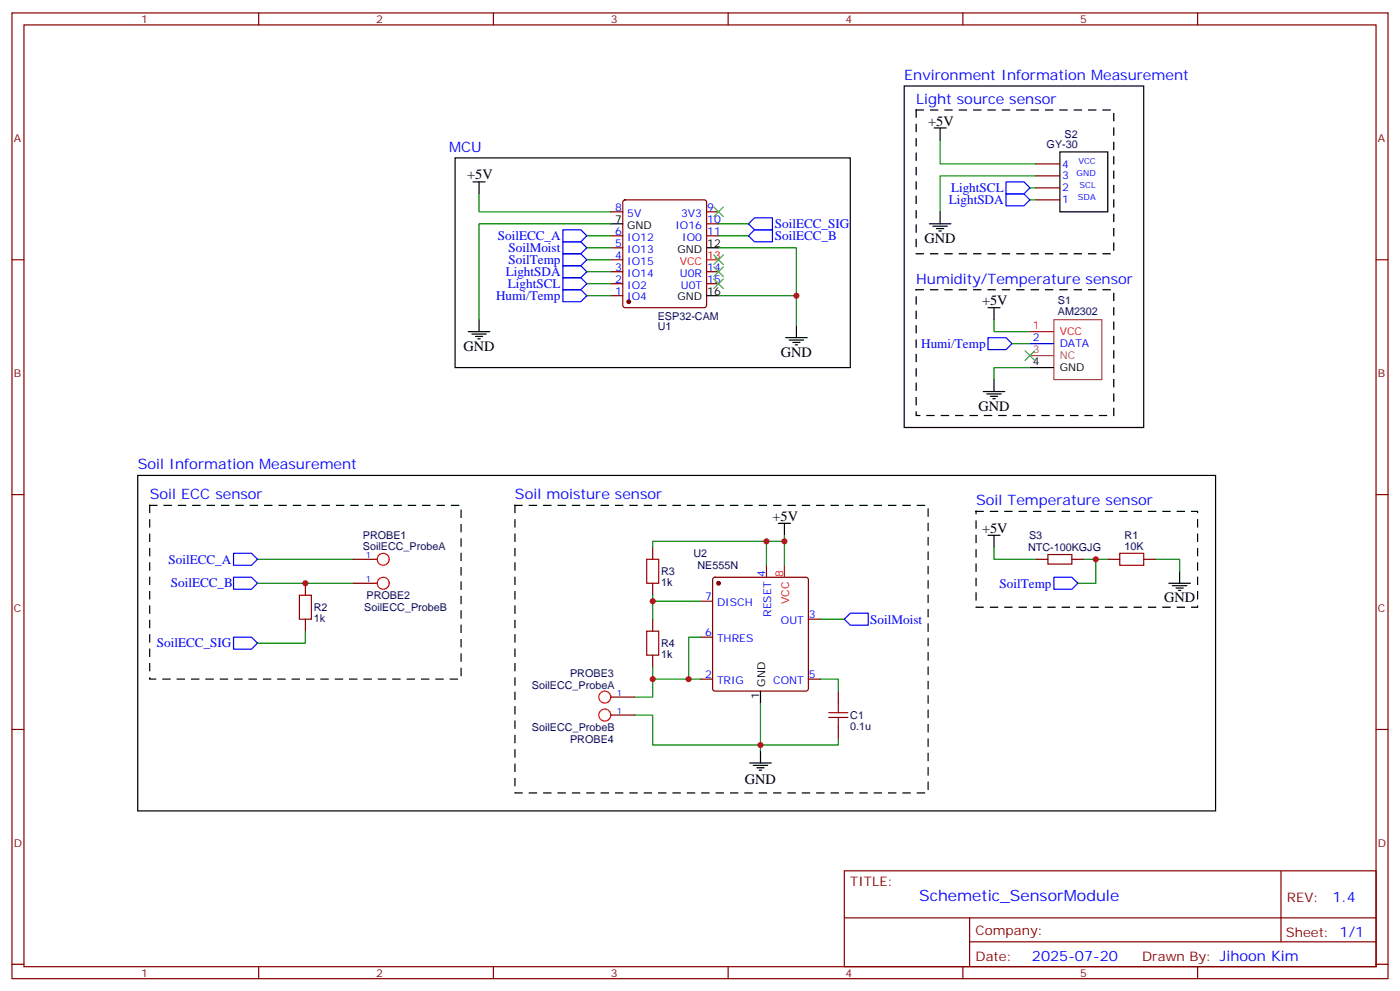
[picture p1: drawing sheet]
<svg xmlns="http://www.w3.org/2000/svg" width="412mm" height="292mm" viewBox="0 0 412 292" stroke-linecap="round" stroke-linejoin="round" font-family="sans-serif">
<g fill="none" stroke="#870000" stroke-width=".35">
<path d="M3.5 3.8h405.4v284.3h-405.4zM7.1 7.3h398.2v277.3h-398.2zM76.2 3.8v3.5M145.3 3.8v3.5M214.5 3.8v3.5M283.6 3.8v3.5M352.8 3.8v3.5M183.7 59l.4-.2h23.3l.5 .2 .2 .5v30.4l-.2 .5-.5 .2h-23.3l-.4-.2-.3-.5v-30.4zM305.2 58.8h7M305.2 55.3h7M305.2 51.8h7M305.2 48.3h7"/>
<path d="M3.5 76.5h3.6M179.9 76.5h3.5M179.9 73h3.5M179.9 69.4h3.5M179.9 62.4h3.5M208.1 69.4h3.6M208.1 62.4h3.6M208.1 65.9h3.6M405.3 76.5h3.6M179.9 87.1h3.5M179.9 83.5h3.5M179.9 80h3.5"/>
<path d="M208.1 83.5h3.6M208.1 80h3.6M3.5 145.6h3.6M405.3 145.6h3.6M90 171.7v3.6M104.1 164.7h7M104.1 171.7h7M192.3 161.1v3.6M192.3 171.7v3.6M206.4 177h3.5M210.1 170.2l.5-.2h26.8l.5 .2 .2 .5v32.1l-.2 .5-.5 .2h-26.8l-.5-.3-.2-.4v-32.1zM225.8 166.4v3.6"/>
<path d="M305.2 164.7h3.5M315.7 164.7h3.6M326.3 164.7h3.5M336.9 164.7h3.5M90 182.3v3.5M192.3 182.3v3.5M192.3 192.9v3.5M206.4 200h3.5M206.4 187.6h3.5M238.1 200h3.6M238.1 182.3h3.6M3.5 214.8h3.6"/>
<path d="M179.9 205.2h7.1M179.9 210.5h7.1M246.9 203.5v3.5M246.9 214.1v3.5M405.3 214.8h3.6M248.7 256.4h156.6v28.2h-156.6zM377.3 256.4v20.9M248.7 270.2h156.5M285.6 277.3h119.6M285.6 270.2v14.2M3.5 283.9h3.6M76.2 284.6v3.5"/>
<path d="M145.3 284.6v3.5M214.5 284.6v3.5M283.6 284.6v3.5M352.8 284.6v3.5M405.3 283.9h3.6"/>
</g>
<g fill="#870000" stroke="#870000" stroke-width=".35">
<circle cx="185.2" cy="88.8" r=".53"/>
<circle cx="211.7" cy="171.7" r=".53"/>
</g>
<g fill="none" stroke="#000" stroke-width=".35">
<path d="M266.3 25.3h70.6v100.6h-70.6zM275.2 37.7h3.5M276.9 37.7v3.5M134.1 46.5h116.4v61.7h-116.4zM139.3 53.6h3.6M141.1 53.6v3.5M312.2 44.7h14.1v17.7h-14.1zM179.9 65.9h3.5M208.1 73h3.6M273.8 65.9h6.3M274.8 66.6h4.2M275.9 67.3h2.1"/>
<path d="M276.6 68h.7M276.9 62.4v3.5M137.9 97.6h6.4M139 98.4h4.2M140.1 99.1h2.1M140.8 99.8h.7M141.1 94.1v3.5M208.1 87.1h3.6M231.4 99.4h6.4M234.6 95.9v3.5M291 90.6h3.6M292.8 90.6v3.5"/>
<path d="M232.5 100.1h4.2M233.5 100.8h2.2M234.2 101.5h.7M289.6 115.3h6.4M290.7 116h4.2M291.7 116.7h2.2M292.5 117.4h.7M292.8 111.8v3.5M303.4 108.2h6.9M40.6 140h317.5v98.8h-317.5zM229.3 154.1h3.5M231.1 154.1v3.5"/>
<path d="M291 157.6h3.6M292.8 157.6v3.5M344.3 171.7h6.4M345.4 172.4h4.2M346.4 173.1h2.1M347.1 173.8h.7M347.5 168.2v3.5M224 203.5v3.5M220.8 224.6h6.4M221.9 225.4h4.2M223 226.1h2.1M223.7 226.8h.7"/>
<path d="M224 221.1v3.5"/>
</g>
<g fill="none" stroke="#f00" stroke-width=".35">
<path d="M208.1 76.5h3.6M303.4 97.6h6.9M231.1 166.4v3.6"/>
<circle cx="112.9" cy="171.7" r="1.76"/>
<circle cx="112.9" cy="164.7" r="1.76"/>
<circle cx="178.2" cy="205.2" r="1.76"/>
<circle cx="178.2" cy="210.5" r="1.76"/>
</g>
<path d="M88.2 175.3h3.5v7h-3.5zM190.5 164.7h3.5v7h-3.5zM308.7 163.3h7v2.8h-7zM329.8 162.9h7.1v3.5h-7.1zM190.5 185.8h3.5v7.1h-3.5zM244.1 211.2h5.7M244.1 209.8h5.7M246.9 207v2.8M246.9 211.2v2.9" fill="none" stroke="#a10000" stroke-width=".35"/>
<path d="M310.4 94.1v17.7h14.2v-17.7h-14M303.4 104.7h6.9" fill="none" stroke="#a64a4a" stroke-width=".35"/>
<g fill="none" stroke="#00f" stroke-width=".35">
<path d="M296.3 57.1h5.3l1.8 1.7-1.8 1.8h-5.3zM296.3 53.6h5.3l1.8 1.7-1.8 1.8h-5.3zM165.8 74.7h5.3l1.8 1.8-1.8 1.7h-5.3zM165.8 71.2h5.3l1.8 1.8-1.8 1.7h-5.3zM165.8 67.7h5.3l1.8 1.7-1.8 1.8h-5.3zM165.8 78.2h5.3l1.8 1.8-1.8 1.8h-5.3zM220.5 65.9l1.7-1.8h5.3v3.6h-5.3zM220.5 69.4l1.7-1.7h5.3v3.5h-5.3zM165.8 85.3h5.3l1.8 1.8-1.8 1.7h-5.3zM165.8 81.8h5.3l1.8 1.7-1.8 1.8h-5.3zM291 99.4h5.3l1.8 1.8-1.8 1.7h-5.3zM303.4 101.2h6.9"/>
<path d="M68.8 170h5.3l1.7 1.7-1.7 1.8h-5.3zM68.8 162.9h5.3l1.7 1.8-1.7 1.7h-5.3zM310.4 170h5.3l1.8 1.7-1.8 1.8h-5.3zM68.8 187.6h5.3l1.7 1.8-1.7 1.7h-5.3zM248.7 182.3l1.8-1.7h5.3v3.5h-5.3z"/>
</g>
<g fill="none" stroke="#008700" stroke-width=".35">
<path d="M141.1 57.1v5.3h38.8M276.9 41.2v7.1h28.3M303.4 55.3h1.8M303.4 58.8h1.8M305.2 51.8h-28.3v10.6M172.9 76.5h7M172.9 73h7M172.9 69.4h7M179.9 65.9h-38.8v28.2M211.7 73h22.9v14.1M211.7 69.4h8.8M211.7 65.9h8.8"/>
<path d="M172.9 87.1h7M172.9 83.5h7M172.9 80h7M211.7 87.1h22.9v8.8M292.8 94.1v3.5h10.6M298.1 101.2h5.3M303.4 108.2h-10.6v3.6M225.8 159.4h-33.5v1.7M231.1 159.4h-5.3v7M231.1 157.6v8.8M75.8 164.7h28.3M75.8 171.7h28.3"/>
<path d="M192.3 175.3v7M192.3 177h14.1M292.8 161.1v3.6h12.4M319.3 164.7h7M322.8 164.7v7h-5.3M340.4 164.7h7.1v3.5M90 185.8v3.6h-14.2M192.3 196.4v3.6h14.1M192.3 200v5.2h-5.3M206.4 187.6h-3.6v12.4M241.7 200h5.2v3.5M241.7 182.3h7"/>
<path d="M187 210.5h5.3v8.9h54.6v-1.8M224 207v14.1"/>
</g>
<path d="M210.3 61l2.8 2.8M210.3 78.6l2.8 2.8M210.3 75.1l2.8 2.8M213.1 61l-2.8 2.8M213.1 78.6l-2.8 2.8M213.1 75.1l-2.8 2.8M210.3 82.1l2.8 2.8M213.1 82.1l-2.8 2.8M302 103.3l2.8 2.8M304.8 103.3l-2.8 2.8" fill="none" stroke="#3c3" stroke-width=".35"/>
<path d="M269.9 32.4h58.2v42.3h-58.2zM269.9 85.3h58.2v37h-58.2zM44.1 148.8h91.7v51.2h-91.7zM151.7 148.8h121.7v84.7h-121.7zM287.5 150.6h65.3v28.2h-65.3z" fill="none" stroke="#000" stroke-width=".35" stroke-dasharray="2.1 2.1"/>
<g fill="#c00">
<circle cx="234.6" cy="87.1" r=".88"/>
<circle cx="322.8" cy="164.7" r=".88"/>
<circle cx="90" cy="171.7" r=".88"/>
<circle cx="231.1" cy="159.4" r=".88"/>
<circle cx="225.8" cy="159.4" r=".88"/>
<circle cx="192.3" cy="177" r=".88"/>
<circle cx="202.8" cy="200" r=".88"/>
<circle cx="224" cy="219.4" r=".88"/>
<circle cx="192.3" cy="200" r=".88"/>
</g>
<text font-size="4.6" fill="#00f" x="270.8" y="265.4">Schemetic_SensorModule</text>
<g font-size="4.2" fill="#00f">
<text x="266.3" y="23.6">Environment Information Measurement</text>
<text x="269.9" y="30.6">Light source sensor</text>
<text x="132.3" y="44.7">MCU</text>
<text x="269.9" y="83.5">Humidity/Temperature sensor</text>
<text x="40.6" y="138.2">Soil Information Measurement</text>
<text x="44.1" y="147">Soil ECC sensor</text>
<text x="151.7" y="147">Soil moisture sensor</text>
<text x="287.5" y="148.8">Soil Temperature sensor</text>
<text x="392.5" y="265.7">1.4</text>
<text x="304" y="283">2025-07-20</text>
</g>
<g font-size="4.2">
<text x="273.4" y="37">+5V</text>
<text x="137.6" y="52.8">+5V</text>
<text x="272.3" y="71.5">GND</text>
<text x="289.3" y="89.9">+5V</text>
<text x="136.5" y="103.3">GND</text>
<text x="230" y="105.1">GND</text>
<text x="288.2" y="120.9">GND</text>
<text x="227.5" y="153.4">+5V</text>
<text x="289.3" y="156.9">+5V</text>
<text x="342.9" y="177.4">GND</text>
<text x="219.4" y="230.7">GND</text>
</g>
<g font-size="3.9" fill="#00f">
<text x="280.1" y="56.5">LightSCL</text>
<text x="279.5" y="60.1">LightSDA</text>
<text x="146.6" y="70.7">SoilECC_A</text>
<text x="228.2" y="67.3">SoilECC_SIG</text>
<text x="228.2" y="70.8">SoilECC_B</text>
<text x="149.8" y="74.2">SoilMoist</text>
<text x="149.8" y="77.8">SoilTemp</text>
<text x="149" y="81.2">LightSDA</text>
<text x="146.1" y="88.3">Humi/Temp</text>
<text x="149.6" y="84.7">LightSCL</text>
<text x="271.4" y="102.4">Humi/Temp</text>
<text x="49.6" y="165.9">SoilECC_A</text>
<text x="50.3" y="172.8">SoilECC_B</text>
<text x="294.4" y="173">SoilTemp</text>
<text x="256.3" y="183.7">SoilMoist</text>
<text x="46.2" y="190.6">SoilECC_SIG</text>
</g>
<g font-size="3.9" fill="#800">
<text x="250.5" y="261">TITLE:</text>
<text x="379.1" y="265.7">REV:</text>
<text x="287.4" y="275.2">Company:</text>
<text x="378.7" y="275.8">Sheet: 1/1</text>
<text x="287.4" y="282.9">Date:</text>
<text x="336.4" y="282.9">Drawn By: Jihoon Kim</text>
</g>
<g font-size="3.2" fill="#800">
<text x="41.6" y="6.8">1</text>
<text x="110.8" y="6.8">2</text>
<text x="179.9" y="6.8">3</text>
<text x="249.1" y="6.8">4</text>
<text x="318.2" y="6.8">5</text>
<text x="4.1" y="41.9">A</text>
<text x="405.9" y="41.9">A</text>
<text x="4.1" y="111.1">B</text>
<text x="405.9" y="111.1">B</text>
<text x="4.1" y="180.2">C</text>
<text x="405.9" y="180.2">C</text>
<text x="4.1" y="249.3">D</text>
<text x="405.9" y="249.3">D</text>
<text x="41.6" y="287.6">1</text>
<text x="110.8" y="287.6">2</text>
<text x="179.9" y="287.6">3</text>
<text x="249.1" y="287.6">4</text>
<text x="318.2" y="287.6">5</text>
</g>
<g font-size="3.2" fill="#000080">
<text x="313.6" y="40.5">S2</text>
<text x="308.3" y="43.7">GY-30</text>
<text x="311.6" y="89.5">S1</text>
<text x="193.8" y="94.1">ESP32-CAM</text>
<text x="311.6" y="92.7">AM2302</text>
<text x="193.8" y="97.3">U1</text>
<text x="106.9" y="161.9">SoilECC_ProbeA</text>
<text x="106.9" y="158.7">PROBE1</text>
<text x="303.1" y="158.8">S3</text>
<text x="331.3" y="161.9">10K</text>
<text x="331.3" y="158.6">R1</text>
<text x="204.3" y="164.1">U2</text>
<text x="205.4" y="167.6">NE555N</text>
<text x="302.8" y="162.3">NTC-100KGJG</text>
<text x="194.7" y="172.5">1k</text>
<text x="194.7" y="169.4">R3</text>
<text x="92.4" y="179.9">R2</text>
<text x="107.3" y="179.8">SoilECC_ProbeB</text>
<text x="108" y="176.4">PROBE2</text>
<text x="92.4" y="183.1">1k</text>
<text x="194.7" y="190.5">R4</text>
<text x="194.7" y="193.7">1k</text>
<text x="156.7" y="202.8">SoilECC_ProbeA</text>
<text x="167.9" y="199.3">PROBE3</text>
<text x="156.7" y="215.2">SoilECC_ProbeB</text>
<text x="250.5" y="214.8">0.1u</text>
<text x="250.5" y="211.7">C1</text>
<text x="167.9" y="218.7">PROBE4</text>
</g>
<g font-size="3.2" fill="#00f">
<text x="312.9" y="52.8">3</text>
<text x="312.9" y="49.3">4</text>
<text x="312.9" y="59.9">1</text>
<text x="312.9" y="56.4">2</text>
<text x="181.3" y="62">8</text>
<text x="184.7" y="63.8">5V</text>
<text x="200.6" y="63.8">3V3</text>
<text x="208.3" y="62">9</text>
<text x="208.3" y="65.5">10</text>
<text x="181.3" y="69.1">6</text>
<text x="184.7" y="70.8">IO12</text>
<text x="199" y="67.3">IO16</text>
<text x="201" y="70.8">IO0</text>
<text x="208.3" y="69.1">11</text>
<text x="181.3" y="76.1">4</text>
<text x="181.3" y="72.6">5</text>
<text x="184.7" y="77.9">IO15</text>
<text x="184.7" y="74.4">IO13</text>
<text x="181.3" y="83.2">2</text>
<text x="181.3" y="79.7">3</text>
<text x="184.7" y="81.4">IO14</text>
<text x="200.3" y="81.4">U0R</text>
<text x="208.3" y="79.7">14</text>
<text x="208.3" y="83.2">15</text>
<text x="181.3" y="86.7">1</text>
<text x="184.7" y="88.5">IO4</text>
<text x="184.7" y="84.9">IO2</text>
<text x="200.5" y="84.9">U0T</text>
<text x="304.3" y="100.5">2</text>
<text x="312.2" y="102.2">DATA</text>
<text x="225.4" y="169.8" transform="rotate(-90 225.4 169.8)">4</text>
<text x="207.7" y="176.7">7</text>
<text x="211.2" y="178.4">DISCH</text>
<text x="227.2" y="181.6" transform="rotate(-90 227.2 181.6)">RESET</text>
<text x="230" y="183.7">OUT</text>
<text x="238.3" y="182">3</text>
<text x="207.7" y="187.3">6</text>
<text x="211.2" y="189">THRES</text>
<text x="207.7" y="199.6">2</text>
<text x="211.2" y="201.4">TRIG</text>
<text x="227.8" y="201.4">CONT</text>
<text x="238.3" y="199.6">5</text>
</g>
<g font-size="3.2">
<text x="181.3" y="65.5">7</text>
<text x="184.7" y="67.3">GND</text>
<text x="199.6" y="74.4">GND</text>
<text x="208.3" y="72.6">12</text>
<text x="199.6" y="88.5">GND</text>
<text x="208.3" y="86.7">16</text>
<text x="304.3" y="107.5">4</text>
<text x="312.2" y="109.3">GND</text>
<text x="225.4" y="202.2" transform="rotate(-90 225.4 202.2)">GND</text>
<text x="223.7" y="205.7" transform="rotate(-90 223.7 205.7)">1</text>
</g>
<g font-size="3.2" fill="#f00">
<text x="200.2" y="77.9">VCC</text>
<text x="208.3" y="76.1">13</text>
<text x="304.3" y="97">1</text>
<text x="312.2" y="98.7">VCC</text>
<text x="230.7" y="169.8" transform="rotate(-90 230.7 169.8)">8</text>
<text x="232.5" y="177.9" transform="rotate(-90 232.5 177.9)">VCC</text>
</g>
<g font-size="3.2" fill="#a54b4b">
<text x="304.3" y="104">3</text>
<text x="312.2" y="105.7">NC</text>
</g>
<g font-size="2.5" fill="#00f">
<text x="317.1" y="51.8">GND</text>
<text x="317.7" y="48.3">VCC</text>
<text x="317.5" y="58.8">SDA</text>
<text x="318" y="55.3">SCL</text>
<text x="107.8" y="164.3">1</text>
<text x="107.8" y="171.4">1</text>
<text x="181.7" y="204.9">1</text>
<text x="181.7" y="210.2">1</text>
</g>
</svg>
